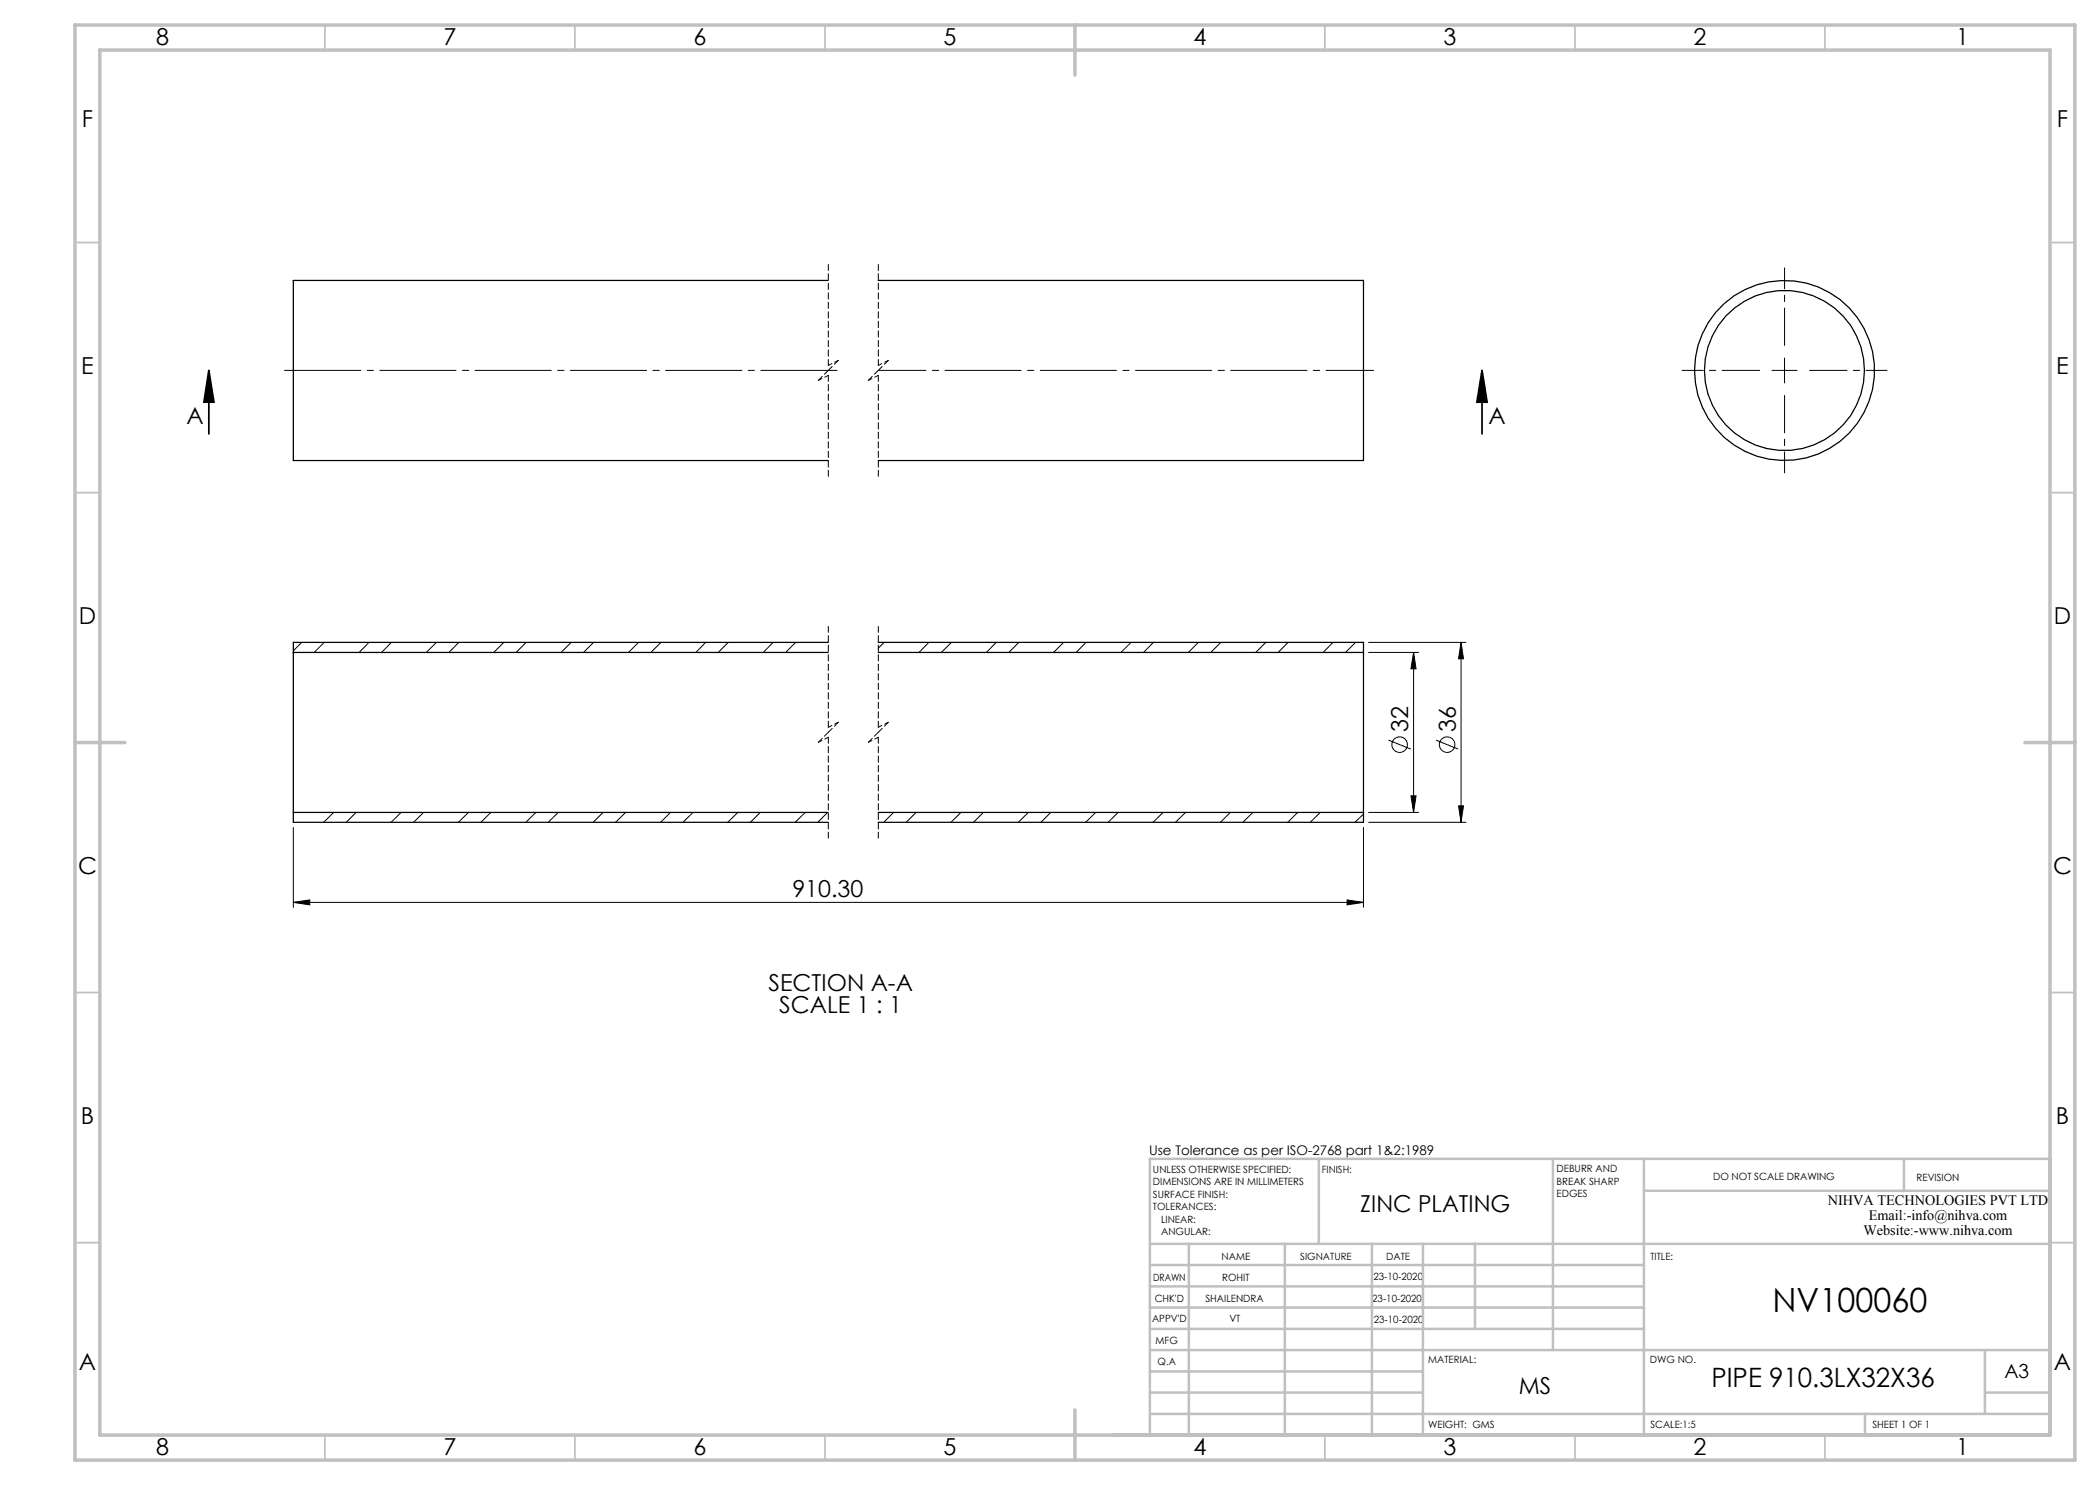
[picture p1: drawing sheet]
<svg xmlns="http://www.w3.org/2000/svg" width="420mm" height="297mm" viewBox="0 0 420 297" stroke-linecap="round" stroke-linejoin="round" font-family="sans-serif">
<g fill="none" stroke="#000" stroke-width=".2">
<path d="M354.4 74.1h5M356.9 71.6v5M60.3 128.5l-1.6 1.7M64.8 128.5l-2 2M73.8 128.5l-2 2M78.3 128.5l-2 2M87.3 128.5l-2 2M91.8 128.5l-2 2M100.8 128.5l-2.1 2M105.2 128.5l-2 2M114.2 128.5l-2 2M118.7 128.5l-2 2"/>
<path d="M127.7 128.5l-2 2M132.2 128.5l-2 2M141.1 128.5l-1.9 2M145.7 128.5l-2 2M154.6 128.5l-2 2M159.1 128.5l-2 2M176.8 128.5l-1.2 1.1M185.8 128.5l-2 2M190.3 128.5l-2 2M199.2 128.5l-1.9 2M203.8 128.5l-2 2M212.7 128.5l-2 2"/>
<path d="M217.2 128.5l-2 2M226.2 128.5l-2 2M230.7 128.5l-2 2M239.7 128.5l-2 2M244.2 128.5l-2.1 2M253.2 128.5l-2.1 2M257.6 128.5l-2 2M266.6 128.5l-2 2M271.1 128.5l-2 2M273.7 128.5h19.5M273.7 130.5h10M282.7 130.5l.5 3.3h-1z"/>
<path d="M282.7 130.5v32M292.2 128.5l.5 3.3h-1zM292.2 128.5v36M277.7 148l4.5 1.8M282.2 159.2h1l-.5 3.3zM287.2 148l4.4 1.8M58.7 165.5v16M66.7 162.5l-2 2M71.2 162.5l-1.9 2M80.2 162.5l-2 2M84.7 162.5l-2 2M93.7 162.5l-2 2"/>
<path d="M98.2 162.5l-2 2M107.2 162.5l-2 2M111.7 162.5l-2.1 2M120.6 162.5l-2 2M125.1 162.5l-2 2M134.1 162.5l-2 2M138.6 162.5l-2 2M147.6 162.5l-2 2M152 162.5l-1.9 2M161 162.5l-2 2M165.5 162.5l-2 2M178.7 162.5l-2 2"/>
<path d="M183.2 162.5l-2 2M192.2 162.5l-2 2M196.7 162.5l-2 2M205.7 162.5l-2 2M210.1 162.5l-1.9 2M219.1 162.5l-2 2M223.6 162.5l-2 2M232.6 162.5l-2 2M237.1 162.5l-2 2M246.1 162.5l-2 2M250.6 162.5l-2 2M259.5 162.5l-1.9 2"/>
<path d="M264.1 162.5l-2.1 2M269.4 180l3.3 .5-3.3 .5zM272.7 162.8l-1.7 1.7M272.7 165.5v16M273.7 164.5h19.5M273.7 162.5h10M291.7 161.2h1l-.5 3.3zM58.7 180.5l3.2-.5v1zM58.7 180.5h214"/>
<circle cx="279.9" cy="148.9" r="1.55"/>
<circle cx="289.4" cy="148.9" r="1.56"/>
</g>
<path d="M41.8 74.1l1 6.3h-2zM41.8 74.1v12.7M296.4 74.1l1 6.3h-2zM296.4 74.1v12.7" fill="none" stroke="#000" stroke-width=".35"/>
<path d="M56.7 74.1h111" fill="none" stroke="#000" stroke-width=".2" stroke-dasharray="15.2 1.3 1.3 1.3" stroke-dashoffset="-.3"/>
<path d="M175.7 74.1h99" fill="none" stroke="#000" stroke-width=".2" stroke-dasharray="15.2 1.3 1.3 1.3" stroke-dashoffset="5.7"/>
<path d="M356.9 69.1v-15.5M356.9 79.1v15.5" fill="none" stroke="#000" stroke-width=".2" stroke-dasharray="15.2 1.3 1.3 1.3" stroke-dashoffset="7.7"/>
<path d="M351.9 74.1h-15.5M361.9 74.1h15.5" fill="none" stroke="#000" stroke-width=".2" stroke-dasharray="15.2 1.3 1.3 1.3" stroke-dashoffset="7.8"/>
<path d="M165.7 52.9v20.2M175.7 52.9v20.2M165.7 75.1v20.2M175.7 75.1v20.2M165.7 125.3v20.2M175.7 125.3v20.2M165.7 147.5v20.1M175.7 147.5v20.1" fill="none" stroke="#000" stroke-width=".2" stroke-dasharray="1.3 .6" stroke-dashoffset=".1"/>
<path d="M163.7 76.1l2-1M165.7 73.1l2-1M173.7 76.1l2-1M175.7 73.1l2-1M163.7 148.5l2-1M165.7 145.5l2-1M173.7 148.5l2-1M175.7 145.5l2-1" fill="none" stroke="#000" stroke-width=".2" stroke-dasharray="1.3 .6" stroke-dashoffset=".5"/>
<path d="M165.7 74.1l-2 2M167.7 72.1l-2 2M175.7 74.1l-2 2M177.7 72.1l-2 2M165.7 146.5l-2 2M167.7 144.5l-2 2M175.7 146.5l-2 2M177.7 144.5l-2 2" fill="none" stroke="#000" stroke-width=".2" stroke-dasharray="1.3 .6" stroke-dashoffset=".2"/>
<g fill="none" stroke="#c0c0c0" stroke-width=".35">
<path d="M65 5v5M115 5v5M165 5v5M265 5v5M315 5v5M365 5v5M15 48.5h5M410 48.5h5M15 98.5h5M410 98.5h5M15 198.5h5M410 198.5h5"/>
<path d="M15 248.5h5M410 248.5h5M65 287v5M115 287v5M165 287v5M265 287v5M315 287v5M365 287v5"/>
</g>
<g fill="none" stroke="#c0c0c0" stroke-width=".5">
<path d="M263.8 231.8v17M310.6 231.8v38.2M328.8 231.8v55.2M328.8 238.2h81.2M380.8 231.8v6.4M410 231.8h-180v55.2M230 248.8h180M230 257.3h98.8M230 253h98.8M237.8 248.8v38.2M257 248.8v38.2M274.4 248.8v38.2"/>
<path d="M284.6 248.8v38.2M295 248.8v17M230 265.8h98.8M230 261.5h98.8M230 278.5h54.6M230 274.3h54.6M230 270h180M397 278.5h13M397 270v12.8M230 282.8h180M373 282.8v4.2"/>
</g>
<path d="M15 5h400v287h-400zM20 10h390v277h-390zM215 5v10M15 148.5h10M405 148.5h10M215 282v10" fill="none" stroke="#c0c0c0" stroke-width=".7"/>
<g fill="#000">
<path d="M296.4 74.1l1 6.3h-2zM41.8 74.1l1 6.3h-2z"/>
<path d="M292.2 128.5l.5 3.3h-1zM291.7 161.2h1l-.5 3.3zM282.7 130.5l.5 3.3h-1zM282.2 159.2h1l-.5 3.3z"/>
<path d="M58.7 180.5l3.2-.5v1zM269.4 180l3.3 .5-3.3 .5z"/>
</g>
<g fill="none" stroke="#000" stroke-width=".25">
<path d="M165.6 56.1h-106.9v36h106.9M175.6 56.1h97.1v36h-97.1M58.7 130.5v32M58.7 130.5h106.9M165.6 128.5h-106.9v2M175.6 128.5h97.1v2M175.6 130.5h97.1M272.7 130.5v32M58.7 162.5v2h106.9M58.7 162.5h106.9M175.6 162.5h97.1M272.7 162.5v2h-97.1"/>
<circle cx="356.9" cy="74.1" r="16"/>
<circle cx="356.9" cy="74.1" r="18"/>
</g>
<text font-size="6.7" x="354.5" y="262.4">NV100060</text>
<text font-size="5.3" x="342.3" y="277.4">PIPE 910.3LX32X36</text>
<g font-size="4.7">
<text x="31.2" y="9">8</text>
<text x="88.7" y="9">7</text>
<text x="138.7" y="9">6</text>
<text x="188.7" y="9">5</text>
<text x="238.7" y="9">4</text>
<text x="288.7" y="9">3</text>
<text x="338.7" y="9">2</text>
<text x="391.2" y="9">1</text>
<text x="16.4" y="25.5">F</text>
<text x="411.4" y="25.5">F</text>
<text x="16.3" y="74.7">E</text>
<text x="411.3" y="74.7">E</text>
<text x="37.3" y="84.7">A</text>
<text x="297.7" y="84.7">A</text>
<text x="15.8" y="124.7">D</text>
<text x="410.8" y="124.7">D</text>
<text x="281.7" y="146.3" transform="rotate(-90 281.7 146.3)">32</text>
<text x="291.2" y="146.3" transform="rotate(-90 291.2 146.3)">36</text>
<text x="15.6" y="174.7">C</text>
<text x="158.5" y="179.4">910.30</text>
<text x="410.6" y="174.7">C</text>
<text x="153.7" y="198.1">SECTION A-A</text>
<text x="155.9" y="202.6">SCALE 1 : 1</text>
<text x="16.2" y="224.7">B</text>
<text x="411.2" y="224.7">B</text>
<text x="272.1" y="242.4">ZINC PLATING</text>
<text x="15.8" y="274">A</text>
<text x="410.8" y="274">A</text>
<text x="303.7" y="278.9">MS</text>
<text x="31.2" y="291">8</text>
<text x="88.7" y="291">7</text>
<text x="138.7" y="291">6</text>
<text x="188.7" y="291">5</text>
<text x="238.7" y="291">4</text>
<text x="288.7" y="291">3</text>
<text x="338.7" y="291">2</text>
<text x="391.2" y="291">1</text>
</g>
<text font-size="3.9" x="400.9" y="275.5">A3</text>
<g font-size="2.9">
<text x="365.6" y="241">NIHVA TECHNOLOGIES PVT LTD</text>
<text x="373.8" y="244">Email:-info@nihva.com</text>
<text x="372.7" y="247">Website:-www.nihva.com</text>
</g>
<text font-size="2.7" x="229.8" y="231.1">Use Tolerance as per ISO-2768 part 1&amp;2:1989</text>
<g font-size="2">
<text x="230.6" y="234.6">UNLESS OTHERWISE SPECIFIED:</text>
<text x="230.6" y="237.1">DIMENSIONS ARE IN MILLIMETERS</text>
<text x="230.6" y="239.6">SURFACE FINISH:</text>
<text x="264.4" y="234.6">FINISH:</text>
<text x="311.3" y="234.5">DEBURR AND</text>
<text x="311.3" y="237">BREAK SHARP</text>
<text x="311.3" y="239.5">EDGES</text>
<text x="342.6" y="236">DO NOT SCALE DRAWING</text>
<text x="383.3" y="236.2">REVISION</text>
<text x="230.6" y="242.1">TOLERANCES:</text>
<text x="232.2" y="244.6">LINEAR:</text>
<text x="232.2" y="247.1">ANGULAR:</text>
<text x="244.3" y="252">NAME</text>
<text x="260" y="251.9">SIGNATURE</text>
<text x="277.2" y="251.9">DATE</text>
<text x="330.1" y="251.9">TITLE:</text>
<text x="230.6" y="256.1">DRAWN</text>
<text x="244.4" y="256.1">ROHIT</text>
<text x="274.7" y="255.9">23-10-2020</text>
<text x="230.9" y="260.3">CHK'D</text>
<text x="241.1" y="260.3">SHAILENDRA</text>
<text x="274.4" y="260.3">23-10-2020</text>
<text x="230.4" y="264.4">APPV'D</text>
<text x="231.1" y="268.8">MFG</text>
<text x="245.9" y="264.4">VT</text>
<text x="274.8" y="264.6">23-10-2020</text>
<text x="231.5" y="273">Q.A</text>
<text x="285.6" y="272.5">MATERIAL:</text>
<text x="330" y="272.5">DWG NO.</text>
<text x="285.6" y="285.5">WEIGHT: GMS</text>
<text x="330.1" y="285.6">SCALE:1:5</text>
<text x="374.5" y="285.6">SHEET 1 OF 1</text>
</g>
</svg>
